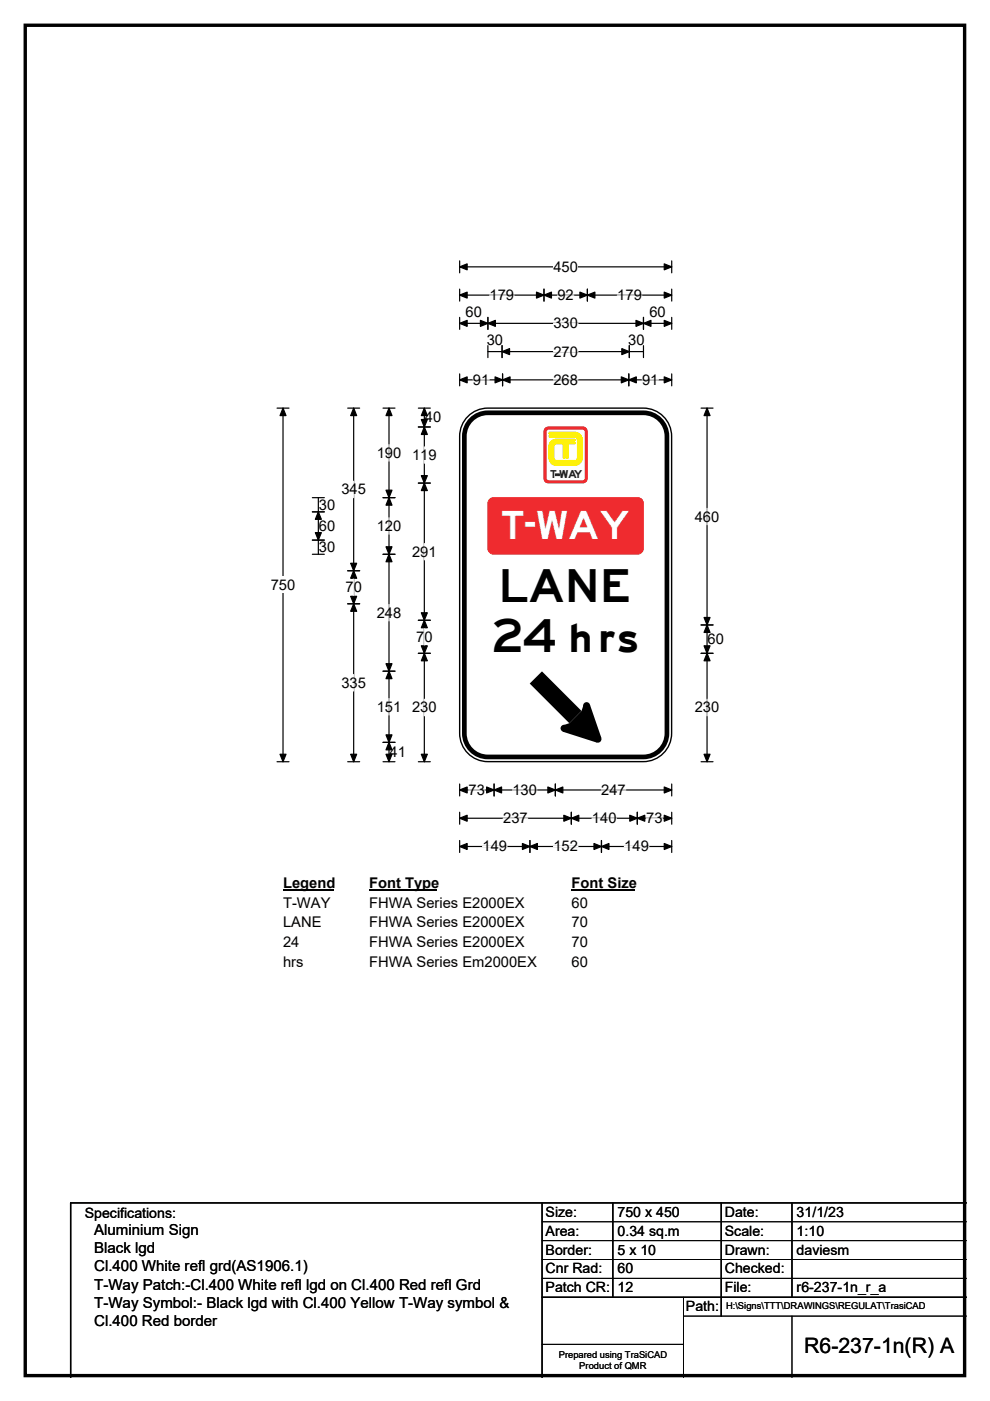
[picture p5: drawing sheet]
<svg xmlns="http://www.w3.org/2000/svg" width="210mm" height="297mm" viewBox="0 0 210 297" stroke-linecap="round" stroke-linejoin="round" font-family="sans-serif">
<path d="M5.4 5.4h199.2v286.3h-199.2z" fill="none" stroke="#000" stroke-width=".72"/>
<path d="M97.5 56.6h45M97.5 55.3v2.5M142.5 55.3v2.5" fill="none" stroke="#000" stroke-width=".25"/>
<path d="M97.5 56.6l1.6-.7v1.3zM140.9 55.9l1.6 .7-1.6 .6z" fill="#000" stroke="#000" stroke-width=".25"/>
<path d="M117.4 54.8h5.2v3.5h-5.2z" fill="#fff"/>
<g fill="none" stroke="#000" stroke-width=".25">
<path d="M97.5 62.6h45M97.5 61.3v2.5M97.5 67.3v2.5M97.5 79.3v2.5M97.5 68.6h45M103.5 67.3v2.5M103.5 73.3v2.5M103.5 74.5h33M106.5 73.3v2.5M106.6 79.3v2.5M115.4 61.3v2.5M124.6 61.3v2.5"/>
<path d="M133.4 79.3v2.5M133.5 73.3v2.5M136.5 73.3v2.5M136.5 67.3v2.5M142.5 79.3v2.5M142.5 61.3v2.5M142.5 67.3v2.5M58.8 86.5h2.5M60 86.5v75M97.5 80.5h45M58.8 161.5h2.5M97.5 166.2v2.6"/>
<path d="M97.5 172.2v2.6M97.5 178.2v2.5M97.5 167.5h45M97.5 173.5h45M97.5 179.5h45M104.8 166.2v2.6M112.4 178.2v2.5M117.8 166.2v2.6M121.2 172.2v2.6M127.6 178.2v2.5M135.2 172.2v2.6M142.5 166.2v2.6"/>
<path d="M142.5 178.2v2.5M142.5 172.2v2.6"/>
</g>
<g fill="#000" stroke="#000" stroke-width=".25">
<path d="M97.5 62.6l1.6-.7v1.3zM97.5 68.6l1.6-.7v1.3zM103.5 68.6l1.6-.7v1.3zM101.9 67.9l1.6 .7-1.6 .6zM106.5 74.5l1.6-.6v1.3zM115.4 62.6l1.6-.7v1.3zM113.8 61.9l1.6 .7-1.6 .6zM123 61.9l1.6 .7-1.6 .6zM124.6 62.6l1.6-.7v1.3zM131.9 73.9l1.6 .6-1.6 .7zM134.9 67.9l1.6 .7-1.6 .6zM136.5 68.6l1.6-.7v1.3z"/>
<path d="M140.9 61.9l1.6 .7-1.6 .6zM140.9 67.9l1.6 .7-1.6 .6zM60 86.5l.7 1.6h-1.3zM97.5 80.5l1.6-.6v1.3zM106.6 80.5l1.6-.6v1.3zM105 79.9l1.6 .6-1.6 .7zM131.8 79.9l1.6 .6-1.6 .7zM133.4 80.5l1.6-.6v1.3zM140.9 79.9l1.6 .6-1.6 .7zM59.4 159.9h1.3l-.7 1.6zM97.5 167.5l1.6-.6v1.2zM97.5 173.5l1.6-.7v1.3z"/>
<path d="M97.5 179.5l1.6-.7v1.3zM104.8 167.5l1.6-.6v1.2zM103.2 166.9l1.6 .6-1.6 .6zM112.4 179.5l1.6-.7v1.3zM110.8 178.8l1.6 .7-1.6 .6zM116.2 166.9l1.6 .6-1.6 .6zM117.8 167.5l1.6-.6v1.2zM121.2 173.5l1.6-.7v1.3zM119.6 172.8l1.6 .7-1.6 .6zM126 178.8l1.6 .7-1.6 .6zM127.6 179.5l1.6-.7v1.3zM133.6 172.8l1.6 .7-1.6 .6z"/>
<path d="M135.2 173.5l1.6-.7v1.3zM140.9 166.9l1.6 .6-1.6 .6zM140.9 172.8l1.6 .7-1.6 .6zM140.9 178.8l1.6 .7-1.6 .6z"/>
</g>
<g fill="none" stroke="#fff" stroke-width=".25">
<path d="M103.8 62.6h5.3M117.4 68.6h5.2M117.4 74.5h5.2M118.2 62.6h3.5M130.9 62.6h5.2M100.3 80.5h3.5M117.4 80.5h5.2M136.2 80.5h3.5M99.4 167.5h3.5M102.3 179.5h5.2M106.7 173.5h5.2M108.7 167.5h5.2"/>
<path d="M117.4 179.5h5.2M125.6 173.5h5.2M127.5 167.5h5.2M132.4 179.5h5.2M137.1 173.5h3.4"/>
</g>
<path d="M57.4 122.3h5.2v3.5h-5.2z" fill="#fff"/>
<g fill="none" stroke="#000" stroke-width=".25">
<path d="M73.7 86.5h2.6M75 86.5v75M81.2 86.5h2.6M82.5 86.5v75M88.7 86.5h2.6M88.7 90.5h2.6M90 86.5v75M148.7 86.5h2.5M150 86.5v75M66.3 108.5h2.5M66.3 114.5h2.5M66.3 105.5h2.5"/>
<path d="M66.3 117.5h2.5M67.5 105.5v12M81.2 105.5h2.6M81.2 117.5h2.6M88.7 102.4h2.6M73.7 121h2.6M73.7 128h2.6M88.7 131.5h2.6M88.7 138.5h2.6M148.7 138.5h2.5M148.7 132.5h2.5M81.2 142.3h2.6"/>
<path d="M81.2 157.4h2.6M73.7 161.5h2.6M81.2 161.5h2.6M88.7 161.5h2.6M148.7 161.5h2.5"/>
</g>
<g fill="#000" stroke="#000" stroke-width=".25">
<path d="M75 86.5l.6 1.6h-1.2zM82.5 86.5l.6 1.6h-1.2zM90 90.5l.6 1.6h-1.2zM90 86.5l.6 1.6h-1.2zM89.4 88.9h1.2l-.6 1.6zM150 86.5l.6 1.6h-1.3zM67.5 108.5l.7 1.6h-1.3zM66.9 112.9h1.3l-.7 1.6zM82.5 105.5l.6 1.6h-1.2zM81.9 115.9h1.2l-.6 1.6zM81.9 103.9h1.2l-.6 1.6zM82.5 117.5l.6 1.6h-1.2z"/>
<path d="M89.4 100.8h1.2l-.6 1.6zM90 102.4l.6 1.6h-1.2zM75 121l.6 1.6h-1.2zM74.4 126.4h1.2l-.6 1.6zM74.4 119.4h1.2l-.6 1.6zM75 128l.6 1.6h-1.2zM89.4 129.9h1.2l-.6 1.6zM90 131.5l.6 1.6h-1.2zM89.4 136.9h1.2l-.6 1.6zM90 138.5l.6 1.6h-1.2zM150 132.5l.6 1.6h-1.3zM149.3 136.9h1.3l-.6 1.6z"/>
<path d="M149.3 130.9h1.3l-.6 1.6zM150 138.5l.6 1.6h-1.3zM81.9 140.7h1.2l-.6 1.6zM82.5 142.3l.6 1.6h-1.2zM81.9 155.8h1.2l-.6 1.6zM82.5 157.4l.6 1.6h-1.2zM74.4 159.9h1.2l-.6 1.6zM81.9 159.9h1.2l-.6 1.6zM89.4 159.9h1.2l-.6 1.6zM149.3 159.9h1.3l-.6 1.6z"/>
</g>
<g fill="none" stroke="#fff" stroke-width=".25">
<path d="M82.5 94.3v3.5M90 94.7v3.5M75 102v3.5M82.5 109.8v3.5M90 115.2v3.5M150 107.8v3.5M75 122.8v3.5M82.5 128.2v3.5M90 133.3v3.5M75 143v3.5M82.5 148.1v3.5M90 148.3v3.5"/>
<path d="M150 148.3v3.5"/>
</g>
<path d="M60 185.5h10.8v3.5h-10.8z" fill="#fff"/>
<path d="M60 188.8h10.8" fill="none" stroke="#000" stroke-width=".32"/>
<path d="M78.3 185.5h14.4v3.5h-14.4z" fill="#fff"/>
<path d="M78.3 188.8h14.4" fill="none" stroke="#000" stroke-width=".32"/>
<path d="M121.2 185.5h13.5v3.5h-13.5z" fill="#fff"/>
<path d="M121.2 188.8h13.5" fill="none" stroke="#000" stroke-width=".32"/>
<g fill="#fff">
<path d="M60 189.7h10v3.4h-10z"/>
<path d="M78.3 189.7h32.9v3.4h-32.9z"/>
<path d="M121.2 189.7h3.5v3.4h-3.5z"/>
<path d="M60 193.8h8.2v3.5h-8.2z"/>
<path d="M78.3 193.8h32.9v3.5h-32.9z"/>
<path d="M121.2 193.8h3.5v3.5h-3.5z"/>
<path d="M60 198h3.5v3.5h-3.5z"/>
<path d="M78.3 198h32.9v3.5h-32.9z"/>
<path d="M121.2 198h3.5v3.5h-3.5z"/>
<path d="M60 202.2h4.4v3.5h-4.4z"/>
<path d="M78.3 202.2h35.4v3.5h-35.4z"/>
<path d="M121.2 202.2h3.5v3.5h-3.5z"/>
</g>
<path d="M99.2 88.3a6 6 0 0 1 4.3-1.8h32.9a6 6 0 0 1 6.1 6v63a6 6 0 0 1-6.1 6h-32.9a6 6 0 0 1-6-6v-63a6 6 0 0 1 1.7-4.2z" fill-rule="evenodd" fill="#fff" stroke="#fff" stroke-width=".21"/>
<path d="M99.7 89.3a5 5 0 0 1 3.8-1.8h33a5 5 0 0 1 5 5v63a5 5 0 0 1-5 5h-33a5 5 0 0 1-5-5v-63a5 5 0 0 1 1.2-3.2z" fill="none" stroke="#000" stroke-width=".99"/>
<path d="M99.2 88.3a6 6 0 0 1 4.3-1.8h32.9a6 6 0 0 1 6.1 6v63a6 6 0 0 1-6.1 6h-32.9a6 6 0 0 1-6-6v-63a6 6 0 0 1 1.7-4.2z" fill="none" stroke="#000" stroke-width=".3"/>
<g fill="#000">
<path d="M112.4 144.9l2.6-2.6 8.3 8.4-2.5 2.6z"/>
<path d="M123.7 149.5l1.4-.1 2.5 7-1 1-7.2-2.3 .1-1.4 1.3-.4 2.5-2.6z" fill-rule="evenodd"/>
<circle cx="119.6" cy="154.4" r=".74"/>
<circle cx="124.4" cy="149.6" r=".74"/>
<circle cx="126.8" cy="156.7" r=".74"/>
</g>
<path d="M115.7 90.8l.6-.3h7.3a.9 .9 0 0 1 .9 .9v10.1a.9 .9 0 0 1-.9 .9h-7.3a.92 .92 0 0 1-.9-.9v-10.1z" fill-rule="evenodd" fill="#ed1b23" stroke="#ed1b23" stroke-width=".21"/>
<path d="M116 91.2l.5-.2h7a.61 .61 0 0 1 .6 .6v9.7a.61 .61 0 0 1-.6 .7h-7a.62 .62 0 0 1-.7-.7v-9.7z" fill-rule="evenodd" fill="#fefefe" stroke="#ed1b23" stroke-width=".21"/>
<g fill="#fff100" stroke="#fff100" stroke-width=".21">
<path d="M116.5 91.6h5.4l1 .4 .6 .8v4.3a1.56 1.56 0 0 1-1.6 1.6h-3.9a1.56 1.56 0 0 1-1.6-1.6l.1-2.8a1.52 1.52 0 0 1 1.5-1.2h3.8l.2 .2-.2 .2h-3.8a1.16 1.16 0 0 0-1.2 1.2l.1 2.7 .5 .7 .6 .2h3.9a1.09 1.09 0 0 0 1.2-1.2v-3.9a1.12 1.12 0 0 0-1.2-1.1h-5.3l-.2-.2z" fill-rule="evenodd"/>
<path d="M116.5 92.3h5.4a.91 .91 0 0 1 1 .9v3.9a.97 .97 0 0 1-1 1l-3.9-.1a.91 .91 0 0 1-.9-.9v-2.4a.89 .89 0 0 1 .9-1h1.9v3.3l-.2 .2-.3-.2v-2.9h-1.4l-.3 .2-.2 .4v2.4l.1 .4 .4 .1h3.9l.4-.1 .1-.4v-3.9l-.1-.4-.4-.1h-5.3l-.2-.1z" fill-rule="evenodd"/>
<path d="M120.1 93.7h1.7l.2 .2-.2 .2h-1.3v2.9l-.2 .2-.2-.2z" fill-rule="evenodd"/>
</g>
<path d="M117.8 100.5h.8v.3h-.8z" fill-rule="evenodd" fill="#221f20" stroke="#221f20" stroke-width=".21"/>
<path d="M103.7 106l.6-.4 .4-.1h30.6a1.2 1.2 0 0 1 1.2 1.2v9.6a1.22 1.22 0 0 1-1.2 1.2h-30.6a1.2 1.2 0 0 1-1.2-1.2v-9.6z" fill-rule="evenodd" fill="#ef2b2f" stroke="#ef2b2f" stroke-width=".21"/>
<path d="M115 255v37M130 255v20M153 255v24M168 255v20M205 255h-190v37M115 275h90" fill="none" stroke="#000" stroke-width=".3"/>
<path d="M115 259h90M115 263h90M115 267h90M115 271h90M145 279h60M145 275v17M168 279v13M115 285h30" fill="none" stroke="#000" stroke-width=".21"/>
<g font-size="9.7">
<text x="105.7" y="127.7">LANE</text>
<text x="104.3" y="138.2">24</text>
</g>
<text font-size="8.3" fill="#fff" x="106.3" y="114.3">T-WAY</text>
<text font-size="8.3" x="120" y="138.2">hrs</text>
<text font-size="4.5" x="170.6" y="286.9">R6-237-1n(R) A</text>
<g font-size="3.2">
<text x="20" y="261.9">Aluminium Sign</text>
<text x="20" y="265.7">Black lgd</text>
<text x="20" y="269.6">Cl.400 White refl grd(AS1906.1)</text>
<text x="20" y="273.4">T-Way Patch:-Cl.400 White refl lgd on Cl.400 Red refl Grd</text>
<text x="20" y="277.2">T-Way Symbol:- Black lgd with Cl.400 Yellow T-Way symbol &amp;</text>
<text x="20" y="281.1">Cl.400 Red border</text>
</g>
<g font-size="3.1">
<text x="117.4" y="57.6">450</text>
<text x="103.8" y="63.6">179</text>
<text x="118.2" y="63.6">92</text>
<text x="130.9" y="63.6">179</text>
<text x="98.8" y="67.2">60</text>
<text x="117.4" y="69.6">330</text>
<text x="137.8" y="67.2">60</text>
<text x="103.3" y="73.2">30</text>
<text x="117.4" y="75.6">270</text>
<text x="133.2" y="73.2">30</text>
<text x="100.3" y="81.6">91</text>
<text x="117.4" y="81.6">268</text>
<text x="136.2" y="81.6">91</text>
<text x="90.1" y="89.6">40</text>
<text x="79.9" y="97.1">190</text>
<text x="87.4" y="97.5">119</text>
<text x="72.4" y="104.8">345</text>
<text x="67.6" y="112.6">60</text>
<text x="67.6" y="108.1">30</text>
<text x="79.9" y="112.6">120</text>
<text x="147.4" y="110.6">460</text>
<text x="67.6" y="117.1">30</text>
<text x="87.4" y="118">291</text>
<text x="57.4" y="125.1">750</text>
<text x="73.3" y="125.6">70</text>
<text x="79.9" y="131">248</text>
<text x="88.3" y="136.1">70</text>
<text x="150.1" y="136.6">60</text>
<text x="72.4" y="145.8">335</text>
<text x="79.9" y="150.9">151</text>
<text x="87.4" y="151">230</text>
<text x="147.4" y="151">230</text>
<text x="82.6" y="160.5">41</text>
<text x="99.4" y="168.6">73</text>
<text x="108.7" y="168.6">130</text>
<text x="127.5" y="168.6">247</text>
<text x="106.7" y="174.5">237</text>
<text x="125.6" y="174.5">140</text>
<text x="137.1" y="174.5">73</text>
<text x="102.3" y="180.5">149</text>
<text x="117.4" y="180.5">152</text>
<text x="132.4" y="180.5">149</text>
<text x="60" y="188.3">Legend</text>
<text x="78.3" y="188.3">Font Type</text>
<text x="121.2" y="188.3">Font Size</text>
<text x="60" y="192.4">T-WAY</text>
<text x="60" y="196.6">LANE</text>
<text x="78.3" y="192.4">FHWA Series E2000EX</text>
<text x="78.3" y="196.6">FHWA Series E2000EX</text>
<text x="121.2" y="192.4">60</text>
<text x="121.2" y="196.6">70</text>
<text x="60" y="200.8">24</text>
<text x="78.3" y="200.8">FHWA Series E2000EX</text>
<text x="121.2" y="200.8">70</text>
<text x="60" y="205">hrs</text>
<text x="78.3" y="205">FHWA Series Em2000EX</text>
<text x="121.2" y="205">60</text>
</g>
<g font-size="3">
<text x="115.7" y="258">Size:</text>
<text x="131" y="258">750 x 450</text>
<text x="153.7" y="258">Date:</text>
<text x="169" y="258">31/1/23</text>
<text x="18" y="258.2">Specifications:</text>
<text x="115.7" y="262">Area:</text>
<text x="131" y="262">0.34 sq.m</text>
<text x="153.7" y="262">Scale:</text>
<text x="169" y="262">1:10</text>
<text x="115.7" y="266">Border:</text>
<text x="115.7" y="270">Cnr Rad:</text>
<text x="131" y="266">5 x 10</text>
<text x="131" y="270">60</text>
<text x="153.7" y="266">Drawn:</text>
<text x="153.7" y="270">Checked:</text>
<text x="169" y="266">daviesm</text>
<text x="115.7" y="274">Patch CR:</text>
<text x="131" y="274">12</text>
<text x="153.7" y="274">File:</text>
<text x="169" y="274">r6-237-1n_r_a</text>
<text x="145.5" y="278">Path:</text>
</g>
<g font-size="2">
<text x="154" y="277.6">H:\Signs\TTT\DRAWINGS\REGULAT\TrasiCAD</text>
<text x="118.5" y="287.8">Prepared using TraSiCAD</text>
<text x="122.9" y="290.2">Product of QMR</text>
</g>
<g font-size="1.7" fill="#221f20">
<text x="116.7" y="101.4">TWA</text>
<text x="121.8" y="101.4">Y</text>
</g>
</svg>
